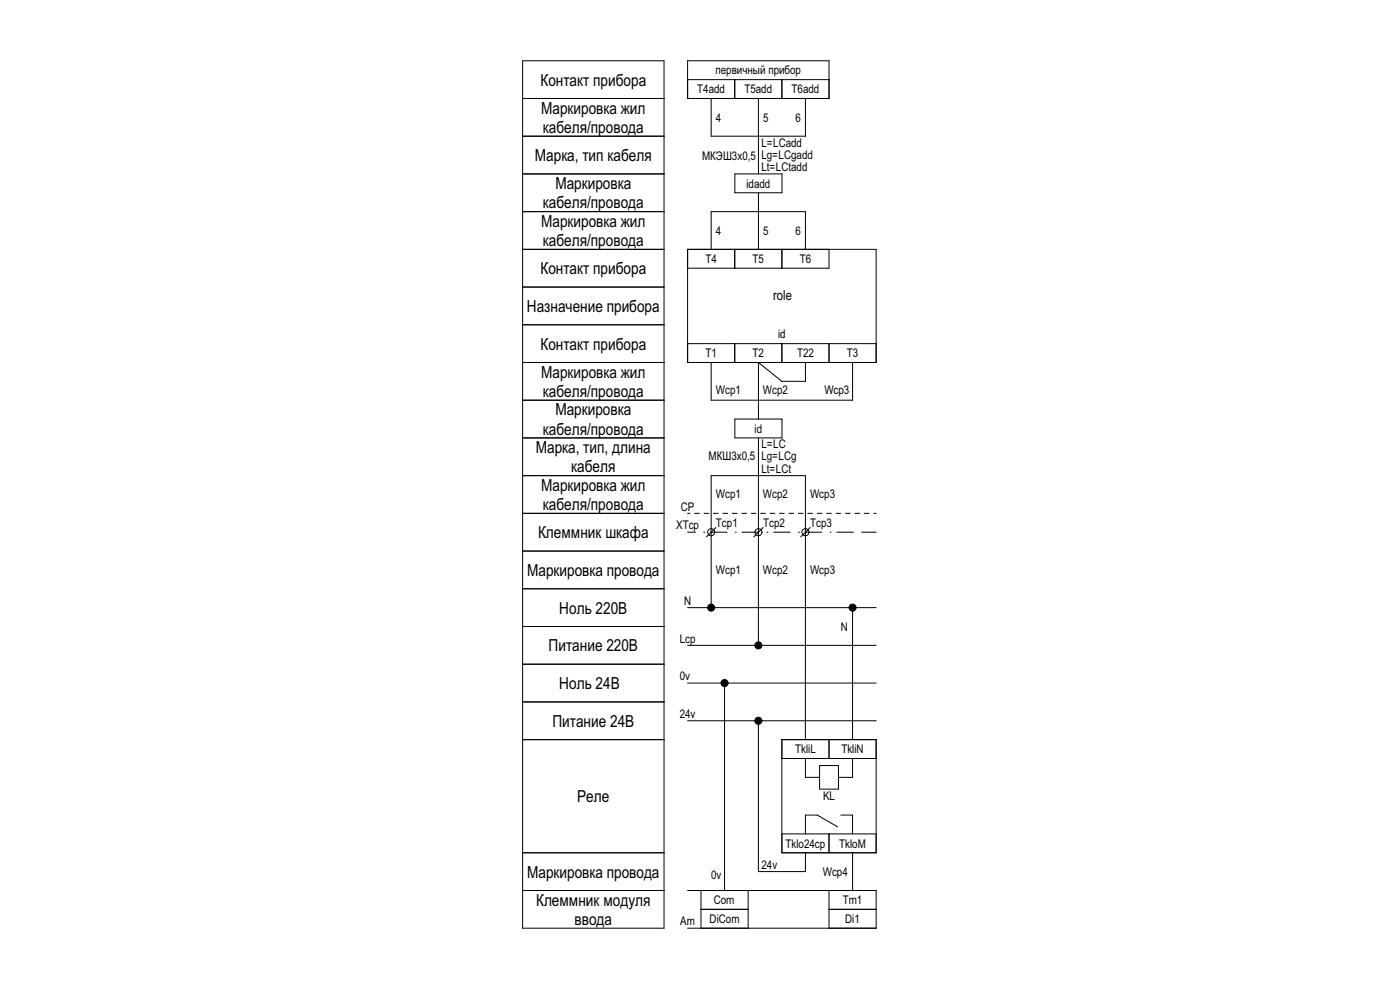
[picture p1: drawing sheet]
<svg xmlns="http://www.w3.org/2000/svg" width="297mm" height="210mm" viewBox="0 0 297 210" stroke-linecap="round" stroke-linejoin="round" font-family="sans-serif">
<!-- layer: cp_names -->
<path d="M110.9 100.9h30v96h-30zM110.9 116.9h30M110.9 108.9h30M110.9 132.9h30M110.9 124.9h30M110.9 156.9h30M110.9 140.9h30M110.9 148.9h30M110.9 188.9h30M110.9 180.9h30" fill="none" stroke="#000" stroke-width=".21"/>
<!-- layer: id_names -->
<path d="M110.9 12.9h30v88h-30zM110.9 36.9h30M110.9 28.9h30M110.9 20.9h30M110.9 52.9h30M110.9 44.9h30M110.9 76.9h30M110.9 68.9h30M110.9 60.9h30M110.9 92.9h30M110.9 84.9h30" fill="none" stroke="#000" stroke-width=".21"/>
<!-- layer: cp_static_di -->
<g fill="none" stroke="#000" stroke-width=".21">
<path d="M145.9 112.9h1.6M145.9 108.9h.5M147.4 108.9h1M149.3 112.9h.1M149.4 108.9h1M150.7 112.9h3.5M151.4 108.9h1M151.9 111.9l-2 2M153.4 108.9h1M155.4 108.9h1M156 112.9h.1M157.4 108.9h1"/>
<path d="M157.4 112.9h3.5M159.4 108.9h1M160.9 100.9v35.2M161.4 108.9h1M161.9 111.9l-2 2M162.7 112.9h.1M163.4 108.9h1M164.1 112.9h3.5M165.4 108.9h1M167.4 108.9h1M169.4 108.9h1M169.4 112.9h.1"/>
<path d="M170.8 112.9h3.5M171.4 108.9h1M171.9 111.9l-2 2M173.4 108.9h1M175.4 108.9h1M176.1 112.9h.1M177.4 108.9h1M177.5 112.9h3.5M179.4 108.9h1M181.4 108.9h1M182.8 112.9h3.1M183.4 108.9h1"/>
<path d="M185.4 108.9h.5M145.9 128.9h40M145.9 136.9h40M150.9 128.1v-27.2h20v56M180.9 129.6v27.3M145.9 152.9h40M145.9 144.9h40M153.7 145.6v43.3M160.9 153.6v31.3h10v-4M165.9 156.9h20v24h-20zM175.9 156.9v4M165.9 176.9h20"/>
<path d="M165.9 160.9h20M170.9 160.9v4h3M173.9 162.4h4v5h-4zM175.9 176.9v4M177.7 175.4l-4.3-2.5h-2.5v4M178.4 172.9h2.5v4M180.9 160.9v4h-3M145.9 188.9h40v8h-40M148.7 192.9h10M148.7 188.9v8M158.7 188.9v8M175.9 192.9h10"/>
<path d="M175.9 188.9v8M180.9 180.9v8"/>
<circle cx="150.9" cy="112.9" r=".75"/>
<circle cx="160.9" cy="112.9" r=".75"/>
<circle cx="170.9" cy="112.9" r=".75"/>
<circle cx="150.9" cy="128.9" r=".75"/>
<circle cx="160.9" cy="136.9" r=".75"/>
<circle cx="180.9" cy="128.9" r=".75"/>
<circle cx="153.7" cy="144.9" r=".75"/>
<circle cx="160.9" cy="152.9" r=".75"/>
</g>
<!-- layer: id_static_di -->
<g fill="none" stroke="#000" stroke-width=".21">
<path d="M145.9 12.9h30v8h-30zM145.9 16.9h30M155.9 16.9v4M165.9 16.9v4M150.9 20.9v8h20v-8M155.9 36.9h10v4h-10zM160.9 20.9v16M145.9 52.9h40v24h-40zM150.9 52.9v-8h20v8M155.9 52.9v4M160.9 40.9v12M165.9 52.9v4"/>
<path d="M175.9 52.9v4h-30M145.9 72.9h40M150.9 76.9v8h30v-8M155.9 72.9v4M165.9 72.9v4M170.9 76.9v4h-5l-5-4v12M175.9 72.9v4M155.9 88.9h10v4h-10zM160.9 92.9v8"/>
</g>
<!-- layer: cp_static_di -->
<g fill="#000">
<circle cx="150.9" cy="128.9" r=".75"/>
<circle cx="160.9" cy="136.9" r=".75"/>
<circle cx="180.9" cy="128.9" r=".75"/>
<circle cx="153.7" cy="144.9" r=".75"/>
<circle cx="160.9" cy="152.9" r=".75"/>
</g>
<g font-size="3.5">
<text x="114.6" y="18.1">Контакт прибора</text>
<text x="114.8" y="24.1">Маркировка жил</text>
<text x="115.2" y="28.2">кабеля/провода</text>
<text x="113.5" y="34.1">Марка, тип кабеля</text>
<text x="117.8" y="40.1">Маркировка</text>
<text x="115.2" y="44.2">кабеля/провода</text>
<text x="114.8" y="48.1">Маркировка жил</text>
<text x="115.2" y="52.2">кабеля/провода</text>
<text x="114.6" y="58.1">Контакт прибора</text>
<text x="111.8" y="66.1">Назначение прибора</text>
<text x="114.6" y="74.1">Контакт прибора</text>
<text x="114.8" y="80.1">Маркировка жил</text>
<text x="115.2" y="84.2">кабеля/провода</text>
<text x="117.8" y="88.1">Маркировка</text>
<text x="115.2" y="92.2">кабеля/провода</text>
<text x="113.7" y="96.1">Марка, тип, длина</text>
<text x="121.2" y="100.2">кабеля</text>
<text x="114.8" y="104.1">Маркировка жил</text>
<text x="115.2" y="108.2">кабеля/провода</text>
<text x="114.1" y="114.1">Клеммник шкафа</text>
<text x="111.8" y="122.1">Маркировка провода</text>
<text x="118.7" y="130.1">Ноль 220В</text>
<text x="116.4" y="138.1">Питание 220В</text>
<text x="118.7" y="146.1">Ноль 24В</text>
<text x="117.2" y="154.1">Питание 24В</text>
<text x="122.5" y="170.1">Реле</text>
<text x="111.8" y="186.1">Маркировка провода</text>
<text x="113.7" y="192.1">Клеммник модуля</text>
<text x="121.9" y="196.2">ввода</text>
</g>
<text font-size="2.9" x="164" y="63.6">role</text>
<g font-size="2.5">
<text x="151.8" y="15.8">первичный прибор</text>
<text x="147.9" y="19.8">T4add</text>
<text x="157.9" y="19.8">Т5add</text>
<text x="167.9" y="19.8">Т6add</text>
<text x="151.9" y="25.8">4</text>
<text x="161.9" y="25.8">5</text>
<text x="168.7" y="25.8">6</text>
<text x="148.9" y="33.9">МКЭШ3х0,5</text>
<text x="161.5" y="31.1">L=LCadd</text>
<text x="161.5" y="33.7">Lg=LCgadd</text>
<text x="158.4" y="39.8">idadd</text>
<text x="161.5" y="36.3">Lt=LCtadd</text>
<text x="151.9" y="49.8">4</text>
<text x="161.9" y="49.8">5</text>
<text x="168.7" y="49.8">6</text>
<text x="149.7" y="55.8">T4</text>
<text x="159.7" y="55.8">Т5</text>
<text x="169.7" y="55.8">Т6</text>
<text x="165.1" y="71.8">id</text>
<text x="149.7" y="75.8">T1</text>
<text x="159.7" y="75.8">Т2</text>
<text x="169.1" y="75.8">Т22</text>
<text x="179.7" y="75.8">Т3</text>
<text x="151.9" y="83.6">Wcp1</text>
<text x="161.9" y="83.6">Wcp2</text>
<text x="174.9" y="83.6">Wcp3</text>
<text x="160.1" y="91.8">id</text>
<text x="161.5" y="95.1">L=LC</text>
<text x="150.3" y="97.6">МКШ3х0,5</text>
<text x="161.5" y="97.6">Lg=LCg</text>
<text x="161.5" y="100.3">Lt=LCt</text>
<text x="151.9" y="105.6">Wcp1</text>
<text x="161.9" y="105.6">Wcp2</text>
<text x="171.8" y="105.6">Wcp3</text>
<text x="143.4" y="112.3">XTcp</text>
<text x="144.4" y="108.3">CP</text>
<text x="151.9" y="111.8">Tcp1</text>
<text x="161.9" y="111.8">Tcp2</text>
<text x="171.9" y="111.8">Tcp3</text>
<text x="151.9" y="121.8">Wcp1</text>
<text x="161.9" y="121.8">Wcp2</text>
<text x="171.8" y="121.8">Wcp3</text>
<text x="145.1" y="128.3">N</text>
<text x="144.2" y="136.3">Lcp</text>
<text x="178.4" y="133.8">N</text>
<text x="144.2" y="144.3">0v</text>
<text x="144.2" y="152.3">24v</text>
<text x="168.7" y="159.8">TkliL</text>
<text x="178.5" y="159.8">ТkliN</text>
<text x="174.6" y="169.8">KL</text>
<text x="166.6" y="179.8">Тklo24cp</text>
<text x="178" y="179.8">TkloM</text>
<text x="161.5" y="184.3">24v</text>
<text x="174.5" y="185.8">Wcp4</text>
<text x="150.9" y="186.4">0v</text>
<text x="151.4" y="191.8">Com</text>
<text x="178.8" y="191.8">Tm1</text>
<text x="144.3" y="196.3">Am</text>
<text x="150.5" y="195.8">DiCom</text>
<text x="179.3" y="195.8">Di1</text>
</g>
</svg>
